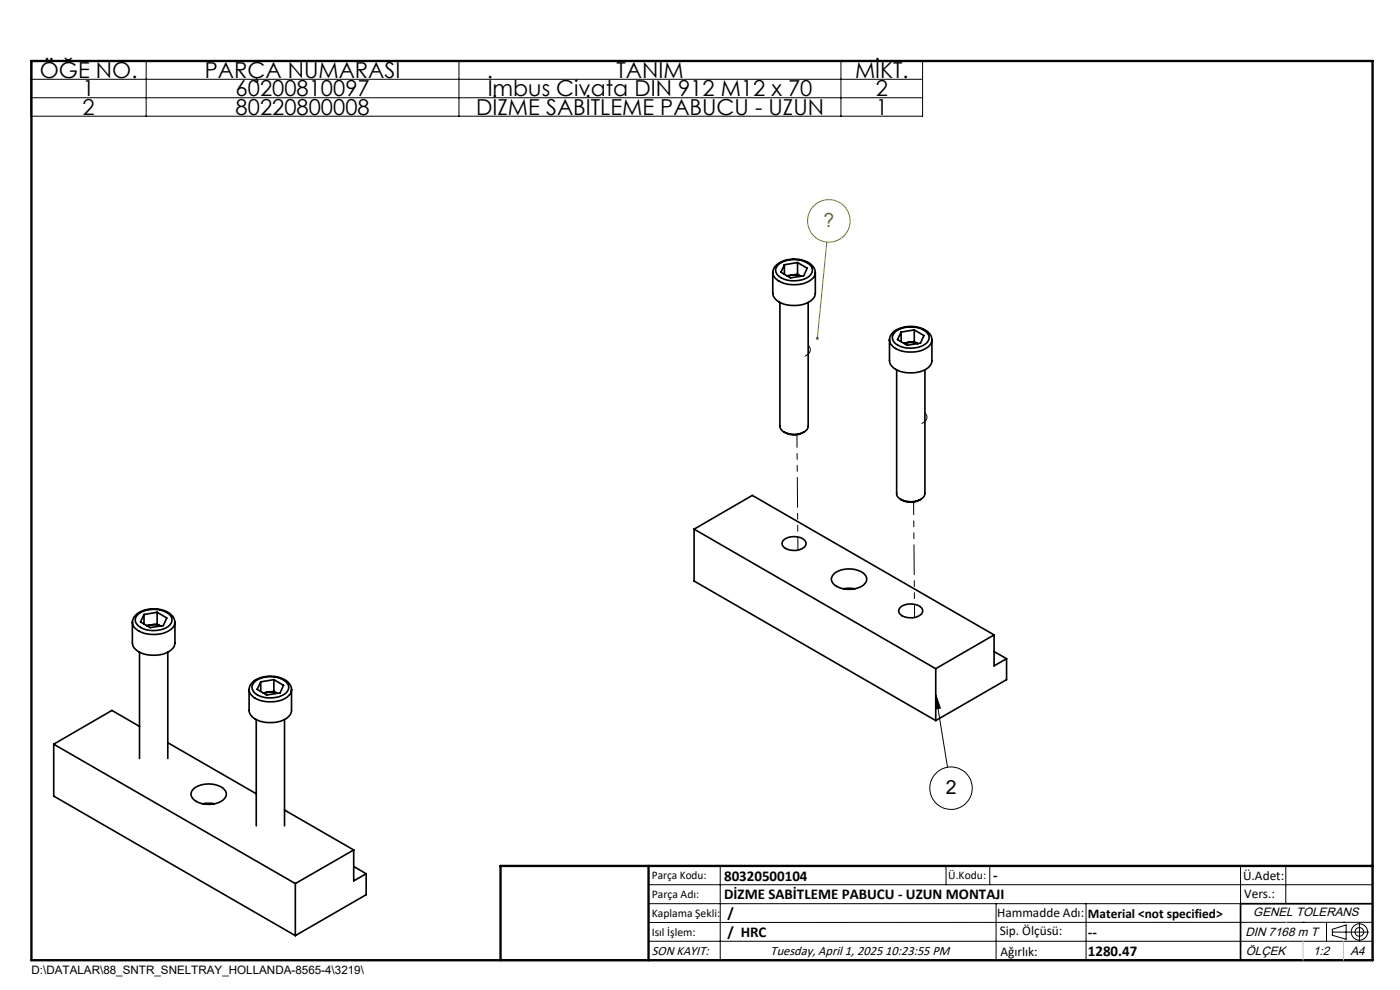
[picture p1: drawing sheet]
<svg xmlns="http://www.w3.org/2000/svg" width="297mm" height="210mm" viewBox="0 0 297 210" stroke-linecap="round" stroke-linejoin="round" font-family="sans-serif">
<g fill="none" stroke="#000" stroke-width=".35">
<path d="M163.9 57.8v4.4a3.5 3.5 0 0 0 3.6 2.6 5.3 5.3 0 0 0 5.4-2l.1-5M163.9 57.8a3.5 3.5 0 0 0 3.6 2.6 5.3 5.3 0 0 0 5.4-2l.1-.6M164 57.8a3.2 3.2 0 0 1 2.9-2.7 5.4 5.4 0 0 1 5.8 1.8l.2 .9M165.2 56a5.6 5.6 0 0 1 6.8 .4 1.7 1.7 0 0 1-.9 2.6 5.5 5.5 0 0 1-6.4-.9 1.53 1.53 0 0 1 .5-2.1zM166.4 56.2v2M167.8 58.4l-.7 .2M167.8 58.4l1-.1 1.1 .3M167.8 58.4l-.8 .1M169.2 55.7l2 1.2-.7 1.6-2.8 .4-2-1.2 .7-1.5M169.2 55.7l-2.8 .5M169.2 58.2l.7 .4M169.2 55.7v2.5"/>
<path d="M169.2 58.2l-1.4 .2M165.5 64.2v26.3l.2 .6 .6 .5M171.4 64.2v26.2a2.15 2.15 0 0 1-2.2 1.7h-1.5l-1.4-.5M188.7 72.1a3 3 0 0 1 2.4-2.5 6 6 0 0 1 6.1 1.2l.4 .7 .1 .6M188.7 72.1v4.4a3.1 3.1 0 0 0 2.9 2.4 6 6 0 0 0 5.8-1.5l.3-.7v-4.6M188.7 72.1a3.1 3.1 0 0 0 2.9 2.4 6 6 0 0 0 5.8-1.5l.3-.9M190 70.3a5.6 5.6 0 0 1 6.8 .4 1.66 1.66 0 0 1-.9 2.6 5.8 5.8 0 0 1-6.2-.6l-.2-.4a1.53 1.53 0 0 1 .5-2zM190.2 78.4v26.3a1.27 1.27 0 0 0 .9 1.2M191.2 70.4v2.1M192.5 72.7l-.7 .1M192.5 72.7l1-.1 1.2 .3M192.5 72.7l-.8 .1"/>
<path d="M194 70l2 1.2-.7 1.6-2.9 .4-2-1.2 .8-1.6M194 70l-2.8 .4M194 72.5l.7 .4M194 70v2.5M194 72.5l-1.5 .2M196.2 78.4v26.3a2.24 2.24 0 0 1-2.2 1.7h-1.6l-1.3-.5M166.3 91.6a4 4 0 0 0 4.3 0M147.2 112.2l51.3 29.6M147.2 112.2l12.4-7.1 51.3 29.6M147.2 112.2v11.1l51.3 29.6M166.3 114.5a3.5 3.5 0 0 1 4.6 .4 1.24 1.24 0 0 1-1.1 1.6 3.3 3.3 0 0 1-3.9-.9v-.5zM191.1 105.9a4.1 4.1 0 0 0 4.2 0"/>
<path d="M28.1 132v4.4a3.5 3.5 0 0 0 3.5 2.6 5.3 5.3 0 0 0 5.4-2l.1-5a3.5 3.5 0 0 1-3.6 2.5 5.3 5.3 0 0 1-5.3-1.9l-.1-.6M28.1 132a3.2 3.2 0 0 1 2.9-2.7 5.4 5.4 0 0 1 5.9 1.8l.2 .9M29.4 130.2a5.6 5.6 0 0 1 6.8 .4 1.7 1.7 0 0 1-1 2.6 5.6 5.6 0 0 1-6.1-.7 1.46 1.46 0 0 1 .3-2.3zM29.6 138.4v22.5M30.6 130.3v2.1M32 132.6l-.8 .1M32 132.6l.6-.1 1.4 .3M32 132.6l-.9 .1M33.3 129.9l2.1 1.2-.8 1.6-2.7 .4-2.1-1.2 .8-1.6M33.3 129.9l-2.7 .4M33.3 132.4l.8 .4M33.3 129.9v2.5"/>
<path d="M33.3 132.4l-1.3 .2M35.6 138.4v22.5M177.1 121.6a5.4 5.4 0 0 1 6.3 .3 1.53 1.53 0 0 1-.6 2.5 5.5 5.5 0 0 1-6-.6 1.42 1.42 0 0 1 .3-2.2zM178.9 124.9h2.5M191 128.8a3.5 3.5 0 0 1 4.6 .3 1.24 1.24 0 0 1-1.1 1.7 3.2 3.2 0 0 1-3.8-.9 .91 .91 0 0 1 .3-1.1zM210.9 134.7l-12.4 7.1M210.9 134.7v6.5l2.6-1.5M210.9 138.2l2.6 1.5M213.5 139.7v4.5l-15 8.7M11.4 157.9v11l51.3 29.6M11.4 157.9l51.3 29.5M29.6 154.1l-5.9-3.4-12.3 7.2"/>
<path d="M35.6 157.5l18.8 10.9M52.8 146.3a3 3 0 0 1 2.4-2.6 6 6 0 0 1 6.2 1.3l.4 .7v.6M52.8 146.3v4.4a3.1 3.1 0 0 0 3 2.4 6 6 0 0 0 5.8-1.5l.2-.7v-4.6M52.8 146.3a3.1 3.1 0 0 0 3 2.4 6 6 0 0 0 5.8-1.5l.2-.9M54.1 144.5a5.6 5.6 0 0 1 6.8 .4 1.66 1.66 0 0 1-.9 2.6 5.7 5.7 0 0 1-6.1-.7l-.2-.3a1.49 1.49 0 0 1 .4-2zM54.4 152.6v22.6M55.3 144.6v2.1M56.7 146.9l-.7 .1M56.7 146.9l.7-.1 1.4 .3M56.7 146.9l-.9 .1M58.1 144.2l2 1.2-.7 1.6-2.8 .4-2.1-1.2 .8-1.6M58.1 144.2l-2.8 .4"/>
<path d="M58.1 146.6l.7 .5M58.1 144.2v2.4M58.1 146.6l-1.4 .3M60.4 152.6v22.6M198.5 141.8v11.1M40.9 167.5a5.2 5.2 0 0 1 6.7 0 1.53 1.53 0 0 1-.7 2.5 5.5 5.5 0 0 1-6-.6 1.32 1.32 0 0 1 0-1.9zM43 170.5h2.5M60.4 171.8l14.6 8.5M62.7 187.4v11.1M75 180.3l-12.3 7.1M75 180.3v6.6l2.7-1.6M75 183.8l2.7 1.5"/>
<path d="M77.7 185.3v4.5l-15 8.7M291.2 191.7h-28v12M106.2 203.7h185"/>
</g>
<path d="M170.8 75.5a1.32 1.32 0 0 0 .7-2.2M195.5 89.8a1.32 1.32 0 0 0 .7-2.2" fill="none" stroke="#000" stroke-width=".21" stroke-dasharray="6.3 1.3 1.3 1.3 1.3 1.3"/>
<path d="M169.1 92.2l.2 24.5M193.8 106.5l.2 24.5" fill="none" stroke="#000" stroke-width=".21" stroke-dasharray="6.3 1.3 1.3 1.3 1.3 1.3" stroke-dashoffset="3.6"/>
<g fill="none" stroke="#000" stroke-width=".21">
<path d="M6.6 12.9h189.1v11.8h-189.1zM6.6 16.8h189.1M31 12.9v11.8M97.4 12.9v11.8M178.4 12.9v11.8M6.6 20.7h189.1M198.5 147.3l1 2.9-1 .2zM198.5 147.3l2.5 15.5M137.6 187.7h153.6M137.6 191.7h153.6M137.6 199.7h153.6M152.8 183.7v20"/>
<path d="M200.7 183.7v4M210 183.7v4M211.3 191.7v12M230.4 191.7v12M263.2 183.7v20M272.8 183.7v8M276.4 195.6h.1M281.4 195.6v4.1M282.6 197.7h7.8M282.6 197.1l3-.9v3l-3-.8zM285 195.6h.1M288.4 195.8v3.8"/>
<path d="M291.2 195.6l-153.6 .1"/>
<circle cx="201.7" cy="167.2" r="4.5"/>
<circle cx="288.4" cy="197.7" r="1.74"/>
<circle cx="288.4" cy="197.7" r=".93"/>
</g>
<g fill="none" stroke="#808000" stroke-width=".21">
<path d="M175.4 51.4l-2 20.4"/>
<circle cx="175.8" cy="46.8" r="4.5"/>
</g>
<path d="M6.7 12.9h284.5v190.8h-284.5zM137.6 183.7v20M291.2 183.7h-185v20" fill="none" stroke="#000" stroke-width=".5"/>
<path d="M272.8 195.6h.1M276.4 199.7v4M285 199.7v4" fill="none" stroke="#c0c0c0" stroke-width=".21"/>
<path d="M198.5 147.3l1 2.9-1 .2z" fill="#000"/>
<path d="M173.1 71.5a.34 .34 0 0 1 .6 .1 .34 .34 0 0 1-.3 .5v-.3v.3l-.3-.2z" fill="#808000"/>
<g font-size="4.7">
<text x="8.4" y="16.5">ÖĞE NO.</text>
<text x="43.5" y="16.5">PARÇA NUMARASI</text>
<text x="130.8" y="16.5">TANIM</text>
<text x="181.4" y="16.5">MİKT.</text>
<text x="17.5" y="20.4">1</text>
<text x="50" y="20.4">60200810097</text>
<text x="103.5" y="20.4">İmbus Civata DIN 912 M12 x 70</text>
<text x="185.8" y="20.4">2</text>
<text x="17.5" y="24.4">2</text>
<text x="50" y="24.4">80220800008</text>
<text x="101" y="24.4">DİZME SABİTLEME PABUCU - UZUN</text>
<text x="185.8" y="24.4">1</text>
</g>
<text font-size="4.1" fill="#808000" x="174.7" y="48.1">?</text>
<text font-size="4.1" x="200.6" y="168.5">2</text>
<g font-size="3.2">
<text x="153.6" y="190.8">DİZME SABİTLEME PABUCU - UZUN MONTAJI</text>
<text x="153.6" y="186.8">80320500104</text>
<text x="210.7" y="186.6">-</text>
<text x="154.3" y="194.8">/</text>
<text x="154.3" y="198.8">/ HRC</text>
<text x="230.8" y="198.7">--</text>
<text x="230.8" y="202.8">1280.47</text>
</g>
<g font-size="2.8">
<text x="263.7" y="186.7">Ü.Adet:</text>
<text x="263.9" y="190.5">Vers.:</text>
<text x="211.5" y="194.5">Hammadde Adı:</text>
<text x="230.8" y="194.7">Material &lt;not specified&gt;</text>
<text x="138.3" y="202.6">SON KAYIT:</text>
<text x="163.5" y="202.6">Tuesday, April 1, 2025 10:23:55 PM</text>
<text x="212.1" y="198.4">Sip. Ölçüsü:</text>
<text x="212.2" y="202.7">Ağırlık:</text>
</g>
<g font-size="2.6">
<text x="265.9" y="194.4">GENEL TOLERANS</text>
<text x="264.2" y="198.5">DIN 7168 m T</text>
<text x="264.3" y="202.6">ÖLÇEK</text>
<text x="278.5" y="202.6">1:2</text>
<text x="286.5" y="202.6">A4</text>
</g>
<g font-size="2.5">
<text x="138.3" y="186.4">Parça Kodu:</text>
<text x="138.3" y="190.5">Parça Adı:</text>
<text x="201.2" y="186.5">Ü.Kodu:</text>
<text x="138.3" y="194.5">Kaplama Şekli:</text>
<text x="138.3" y="198.6">Isıl İşlem:</text>
<text x="6.7" y="206.7">D:\DATALAR\88_SNTR_SNELTRAY_HOLLANDA-8565-4\3219\</text>
</g>
</svg>
